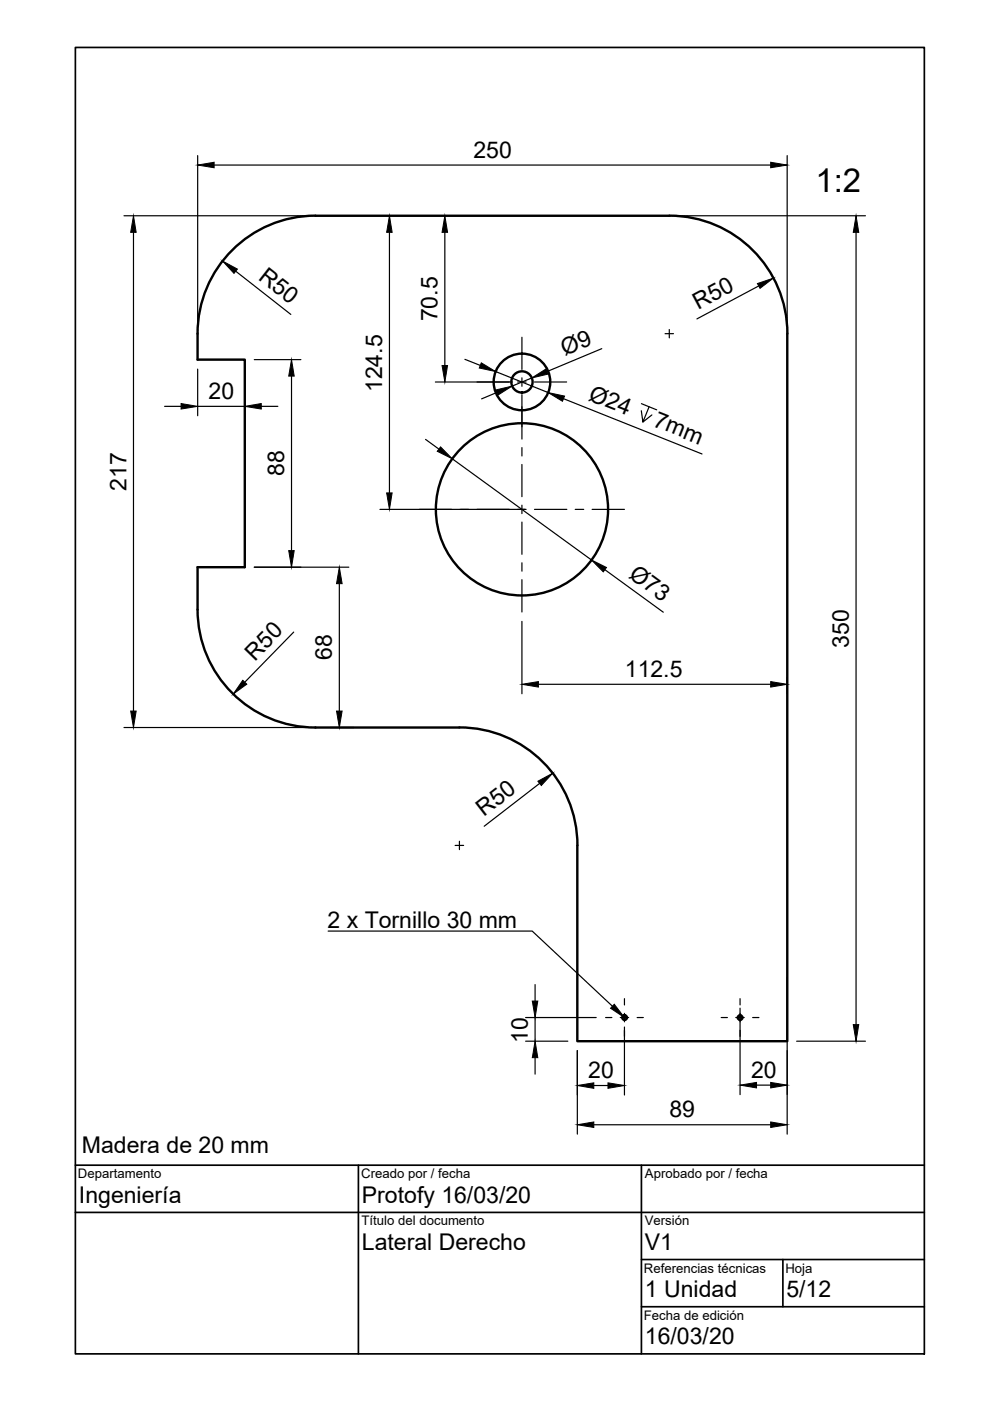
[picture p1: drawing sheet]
<svg xmlns="http://www.w3.org/2000/svg" width="210mm" height="297mm" viewBox="0 0 210 297" stroke-linecap="round" stroke-linejoin="round" font-family="sans-serif">
<!-- layer: Visible -->
<g fill="none" stroke="#000" stroke-width=".51">
<path d="M141.9 45.7h-75a25 25 0 0 0-25 25M141.9 45.7a25 25 0 0 1 25 25M41.9 70.7v5.5h10v44.1h-10v9a25 25 0 0 0 25 24.9h30.5a25 25 0 0 1 25 25M166.9 70.7v150.1h-44.5v-41.6"/>
<circle cx="110.7" cy="81" r="6"/>
<circle cx="110.7" cy="81" r="2.25"/>
<circle cx="110.7" cy="108" r="18.3"/>
<circle cx="132.4" cy="215.7" r=".5"/>
<circle cx="156.9" cy="215.7" r=".5"/>
</g>
<!-- layer: TitleBlock -->
<path d="M16 10.1h180v276.9h-180zM16 257.1h180M16 247h180M76 247v40M136 247v40M136 267h60M136 277.1h60M166 267v10.1" fill="none" stroke="#000" stroke-width=".36"/>
<!-- layer: Center Lines -->
<g fill="none" stroke="#000" stroke-width=".25">
<path d="M110.7 71.5v6.8M141 70.7h1.8M141.9 69.9v1.7M101.2 81h6.8M109.7 81h1.8M110.7 80.1v1.8M110.7 83.7v9.4M110.7 94.9v1.8M110.7 98.5v6.8M113.3 81h6.8M88.9 108h6.9M97.5 108h1.8"/>
<path d="M101.1 108h6.9M109.7 108h1.8M110.7 107.1v1.8M110.7 110.7v6.8M110.7 119.3v1.8M113.3 108h6.9M122 108h1.8M125.5 108h6.9M110.7 122.9v6.9M96.5 179.2h1.8M97.4 178.4v1.7M128.4 215.7h1.3"/>
<path d="M131.5 215.7h1.8M132.4 211.7v1.4M132.4 214.8v1.8M132.4 218.4v1.3M135.1 215.7h1.3M152.9 215.7h1.3M156 215.7h1.8M156.9 211.7v1.4M156.9 214.8v1.8M156.9 218.4v1.3M159.6 215.7h1.3"/>
</g>
<!-- layer: Dimensions -->
<g fill="none" stroke="#000" stroke-width=".25">
<path d="M41.9 33v35.8M45.4 35h118M166.9 33v35.8M26.3 45.7h38.6M28.3 49.3v101.5M50 57.5l11.7 9.2M82.6 49.3v55.2M94.3 49.3v28.2M143.9 45.7h39.6M181.5 49.3v167.9M41.9 78.3v9.8M53.9 76.2h9.9"/>
<path d="M61.8 79.7v37M98.6 76.2l3.2 1.3M105.1 78.8l11.1 4.4M127.6 73.9l-11.6 4.9M160.9 60.6l-13.1 7M34.9 86.2h3.5M41.9 86.2h10M51.9 84.1v3.1M55.4 86.2h3.5M90.2 93.2l2.8 2M92.3 81h16.3M95.9 97.3l29.5 21.4"/>
<path d="M105.3 83.2l-3.2 1.4M112.7 80.1l-4.1 1.8M119.5 84.5l29.3 11.8M136 85.6l3.2 1.3M137.6 86.2l-1.3 3.3-.3-2.4M138.2 88l-1.9 1.5M80.6 108h30.7M53.9 120.3h20.1M62.3 134l-10.4 10.6M71.9 123.7v27.1M110.7 131.7v15.4M128.2 120.8l12.4 9"/>
<path d="M26.3 154.2h38.6M70 154.2h5M114.2 145.1h49.2M166.9 143.6v3.5M114.4 166.1l-11.7 9.1M111.4 215.7h15M113.5 208.8v3.4M113.5 215.7v5.1M132.4 217.7v14.5M156.9 213.7v18.4M166.9 207.2v33.3M111.4 220.8h9"/>
<path d="M113.5 224.2v3.5M122.4 222.7v17.8M125.9 238.5h37.5M125.9 230.2h3M160.4 230.1h3M168.9 220.8h14.6"/>
</g>
<g fill="#000" stroke="#000" stroke-width=".21">
<path d="M41.9 35l3.5-.6v1.2zM163.4 34.4l3.5 .6-3.5 .6zM28.3 45.7l.6 3.6h-1.2zM47.2 55.4l3.1 1.7-.7 .9zM82.6 45.7l.5 3.6h-1.1zM94.3 45.7l.6 3.6h-1.2zM181.5 45.7l.6 3.6h-1.2zM61.8 76.2l.6 3.5h-1.2zM93.7 77.5h1.2l-.6 3.5zM102 76.9l3.1 1.9-3.5-.8zM112.7 80.1l3-1.9 .5 1.1zM160.6 60.1l3.4-1.1-2.9 2.1z"/>
<path d="M38.4 85.6l3.5 .6-3.5 .5zM51.9 86.2l3.5-.6v1.1zM93.4 94.7l2.5 2.6-3.2-1.6zM105.1 82.7l3.5-.8-3 1.9zM116.2 83.2l3.5 .8-.4 1.1zM61.2 116.7h1.2l-.6 3.6zM82 104.5h1.1l-.5 3.5zM71.9 120.3l.6 3.4h-1.1zM125.4 118.7l3.2 1.6-.7 .9zM27.7 150.8h1.2l-.6 3.4zM51.5 144.2l.8 .9-2.9 2.1zM71.4 150.8h1.1l-.6 3.4z"/>
<path d="M110.7 145.1l3.5-.6v1.2zM163.4 144.5l3.5 .6-3.5 .6zM114 165.6l3.2-1.7-2.4 2.6zM112.9 212.2h1.1l-.5 3.5zM180.9 217.2h1.2l-.6 3.6zM113.5 220.8l.5 3.4h-1.1zM122.4 238.5l3.5-.6v1.1zM122.4 230.2l3.5-.6v1.1zM128.9 229.6l3.5 .6-3.5 .5zM156.9 230.1l3.5-.6v1.2zM163.4 237.9l3.5 .6-3.5 .5zM163.4 229.5l3.5 .6-3.5 .6z"/>
</g>
<!-- layer: Annotations -->
<path d="M130.2 212.9l2.2 2.8-2.9-1.9z" fill="#000" stroke="#000" stroke-width=".21"/>
<path d="M69.6 197.4h43.2l17.1 15.9" fill="none" stroke="#000" stroke-width=".25"/>
<text font-size="7" x="172.9" y="40.8">1:2</text>
<g font-size="4.9">
<text x="100.4" y="33.4">250</text>
<text x="54.6" y="59.1" transform="rotate(38 54.6 59.1)">R50</text>
<text x="148" y="65.7" transform="rotate(-28 148 65.7)">R50</text>
<text x="92.8" y="68.1" transform="rotate(-90 92.8 68.1)">70.5</text>
<text x="119.8" y="75.4" transform="rotate(-23 119.8 75.4)">Ø9</text>
<text x="81" y="83.2" transform="rotate(-90 81 83.2)">124.5</text>
<text x="44.2" y="84.6">20</text>
<text x="124.5" y="84.8" transform="rotate(22 124.5 84.8)">Ø24</text>
<text x="138.3" y="90.3" transform="rotate(22 138.3 90.3)">7mm</text>
<text x="60.2" y="101" transform="rotate(-90 60.2 101)">88</text>
<text x="26.8" y="104" transform="rotate(-90 26.8 104)">217</text>
<text x="133.1" y="122.3" transform="rotate(36 133.1 122.3)">Ø73</text>
<text x="179.9" y="137.3" transform="rotate(-90 179.9 137.3)">350</text>
<text x="54" y="140.3" transform="rotate(-46 54 140.3)">R50</text>
<text x="70.4" y="140" transform="rotate(-90 70.4 140)">68</text>
<text x="132.5" y="143.5">112.5</text>
<text x="102.6" y="173.3" transform="rotate(-38 102.6 173.3)">R50</text>
<text x="69.4" y="196.7">2 x Tornillo 30 mm</text>
<text x="111.9" y="221.1" transform="rotate(-90 111.9 221.1)">10</text>
<text x="124.7" y="228.6">20</text>
<text x="159.2" y="228.5">20</text>
<text x="141.9" y="236.9">89</text>
<text x="17.4" y="244.4">Madera de 20 mm</text>
<text x="16.7" y="255">Ingeniería</text>
<text x="76.7" y="255">Protofy 16/03/20</text>
<text x="76.7" y="265.1">Lateral Derecho</text>
<text x="136.7" y="265.1">V1</text>
<text x="136.7" y="275">1 Unidad</text>
<text x="166.7" y="275">5/12</text>
<text x="136.7" y="285.1">16/03/20</text>
</g>
<g font-size="2.8">
<text x="16.5" y="249.8">Departamento</text>
<text x="76.6" y="249.8">Creado por / fecha</text>
<text x="136.7" y="249.8">Aprobado por / fecha</text>
<text x="76.7" y="259.8">Título del documento</text>
<text x="136.7" y="259.8">Versión</text>
<text x="136.5" y="269.8">Referencias técnicas</text>
<text x="166.5" y="269.8">Hoja</text>
<text x="136.5" y="279.8">Fecha de edición</text>
</g>
</svg>
